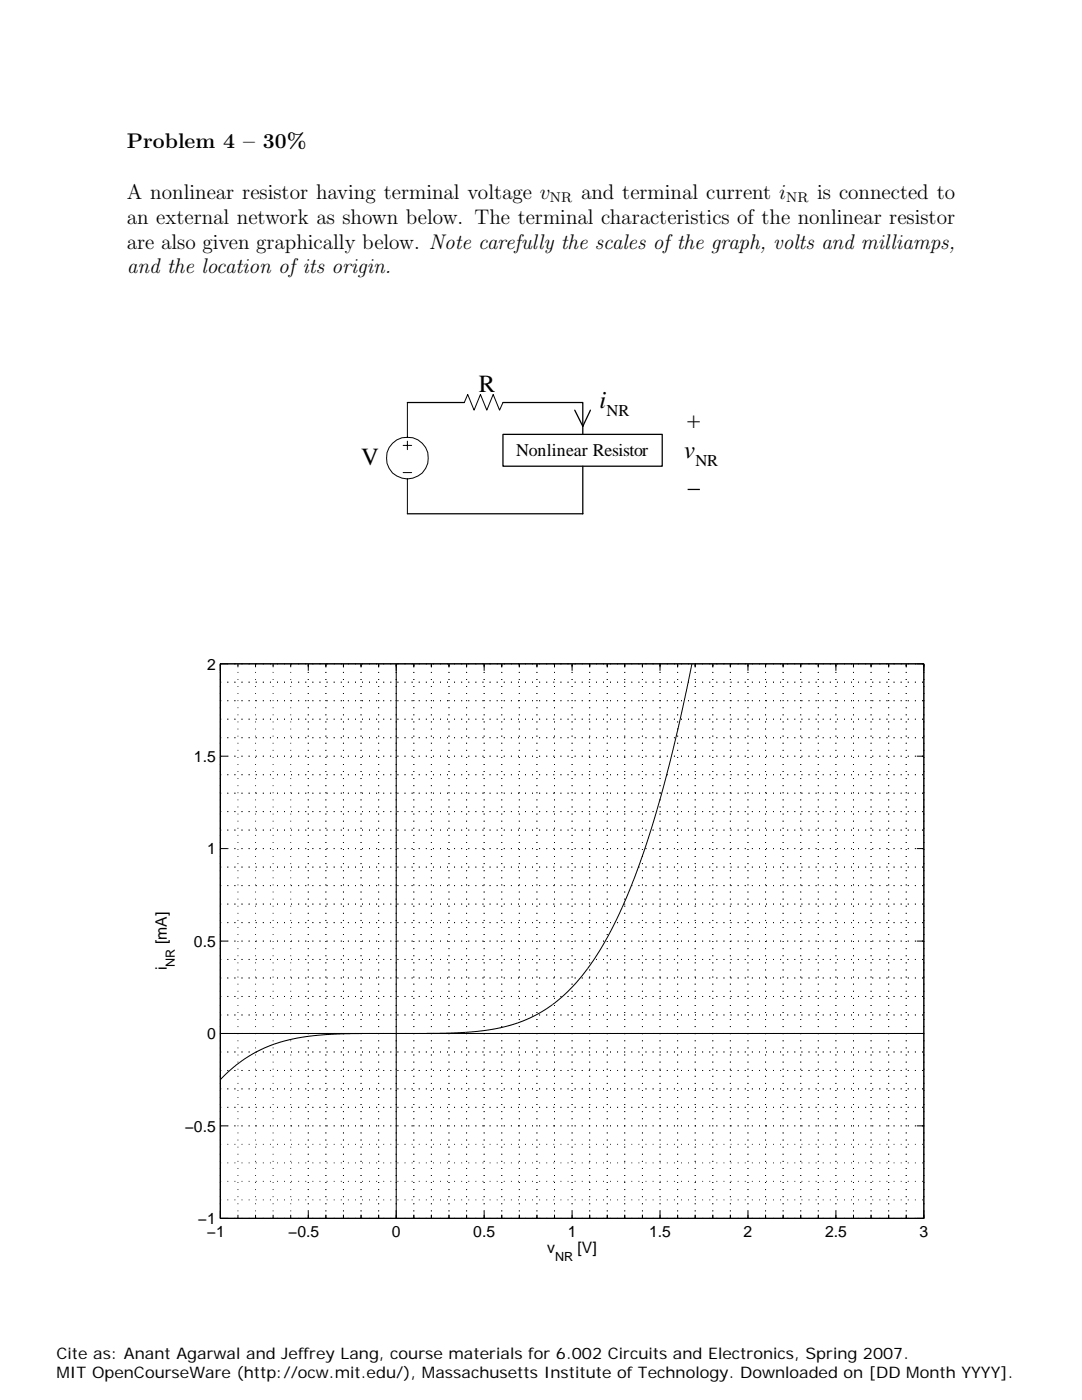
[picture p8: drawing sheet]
<svg xmlns="http://www.w3.org/2000/svg" width="216mm" height="279mm" viewBox="0 0 216 279" stroke-linecap="round" stroke-linejoin="round" font-family="sans-serif">
<g fill="none" stroke="#000" stroke-width=".2">
<path d="M80.4 88.9h1.7M80.4 94.3h1.7M81.3 80.3v7M81.3 88v1.7M81.3 95.6v6.9M92.6 80.3l.7-1.6 1.3 3.2 1.3-3.2 1.2 3.2 1.3-3.2 1.3 3.2 .7-1.6"/>
<circle cx="81.3" cy="91.4" r="4.2"/>
</g>
<path d="M100.4 86.7h31.7v6.3h-31.7z" fill-rule="evenodd" fill="#fff" stroke="#000" stroke-width=".25"/>
<path d="M81.3 80.3h11.3M100.4 80.3h15.9v6.4M114.7 81.9l1.6 3.2 1.5-3.2M116.3 93v9.5h-35" fill="none" stroke="#000" stroke-width=".25"/>
<path d="M29.7 129.4h156.8v123.5h-156.8z" fill="#fff"/>
<path d="M44 132.5h140.3v110.7h-140.3z" fill-rule="evenodd" fill="#fff"/>
<path d="M44 132.5h140.3v110.7h-140.3z" fill="none" stroke="#fff" stroke-width=".2"/>
<g fill="none" stroke="#000" stroke-width=".2" stroke-dasharray=".2 1.3" stroke-linecap="butt">
<path d="M44 132.5h140.3M44 139.8h140.3M44 136.1h140.3M44 150.9h140.3M44 158.3h140.3M44 154.6h140.3M44 147.2h140.3M44 143.5h140.3M44 169.4h140.3M44 176.7h140.3M44 173h140.3M44 165.7h140.3"/>
<path d="M44 162h140.3M44 187.8h140.3M44 198.9h140.3M44 195.2h140.3M44 191.5h140.3M44 184.1h140.3M44 180.4h140.3M44 206.3h140.3M44 217.3h140.3M44 213.6h140.3M44 209.9h140.3M44 202.6h140.3"/>
<path d="M44 224.7h140.3M44 239.5h140.3M44 235.8h140.3M44 232.1h140.3M44 228.4h140.3M44 221h140.3M44 243.2v-110.7M44 243.2h140.3M47.5 243.2v-110.7M51 243.2v-110.7M54.5 243.2v-110.7M58 243.2v-110.7"/>
<path d="M61.5 243.2v-110.7M65 243.2v-110.7M68.5 243.2v-110.7M72 243.2v-110.7M75.6 243.2v-110.7M79.1 243.2v-110.7M82.6 243.2v-110.7M86.1 243.2v-110.7M89.6 243.2v-110.7M93.1 243.2v-110.7M96.6 243.2v-110.7M100.1 243.2v-110.7"/>
<path d="M103.6 243.2v-110.7M107.1 243.2v-110.7M110.6 243.2v-110.7M114.2 243.2v-110.7M117.7 243.2v-110.7M121.2 243.2v-110.7M124.7 243.2v-110.7M128.2 243.2v-110.7M131.7 243.2v-110.7M135.2 243.2v-110.7M138.7 243.2v-110.7M142.2 243.2v-110.7"/>
<path d="M145.7 243.2v-110.7M149.2 243.2v-110.7M152.8 243.2v-110.7M156.3 243.2v-110.7M159.8 243.2v-110.7M163.3 243.2v-110.7M166.8 243.2v-110.7M170.3 243.2v-110.7M173.8 243.2v-110.7M177.3 243.2v-110.7M180.8 243.2v-110.7M184.3 243.2v-110.7"/>
</g>
<g fill="none" stroke="#000" stroke-width=".2">
<path d="M44 132.5h140.3v110.7h-140.3zM47.5 132.5v.7M51 132.5v.7M54.5 132.5v.7M58 132.5v.7M61.5 132.5v1.4M65 132.5v.7M68.5 132.5v.7M72 132.5v.7M75.6 132.5v.7M79.1 132.5v110.7M82.6 132.5v.7"/>
<path d="M86.1 132.5v.7M89.6 132.5v.7M93.1 132.5v.7M96.6 132.5v1.4M100.1 132.5v.7M103.6 132.5v.7M107.1 132.5v.7M110.6 132.5v.7M114.2 132.5v1.4M117.7 132.5v.7M121.2 132.5v.7M124.7 132.5v.7"/>
<path d="M128.2 132.5v.7M131.7 132.5v1.4M135.2 132.5v.7M138.1 132.5l-2.6 11.9-2 8.6-2.6 9.4-2.5 7.8-2.9 7.7-2.5 5.6-2.8 5.4-3.2 4.8-2.8 3.3-3.3 3-3.8 2.5-3.7 1.6-3.6 1-4.2 .7-4.9 .3-8.2 .2M138.7 132.5v.7M142.2 132.5v.7M145.7 132.5v.7M149.2 132.5v1.4M152.8 132.5v.7M156.3 132.5v.7M159.8 132.5v.7M163.3 132.5v.7"/>
<path d="M166.8 132.5v1.4M170.3 132.5v.7M173.8 132.5v.7M177.3 132.5v.7M180.8 132.5v.7M44 150.9h1.4M182.9 150.9h1.4M44 169.4h1.4M182.9 169.4h1.4M44 187.8h1.4M182.9 187.8h1.4M44 206.3h140.4"/>
<path d="M72.1 206.3l-5.6 .1-4.5 .3-3.5 .6-3.4 .9-2.9 1.2-3.1 1.7-2.7 2-2.4 2.4M44 224.7h1.4M182.9 224.7h1.4M47.5 242.4v.8M51 242.4v.8M54.5 242.4v.8M58 242.4v.8M61.5 241.7v1.5M65 242.4v.8M68.5 242.4v.8M72 242.4v.8M75.6 242.4v.8"/>
<path d="M82.6 242.4v.8M86.1 242.4v.8M89.6 242.4v.8M93.1 242.4v.8M96.6 241.7v1.5M100.1 242.4v.8M103.6 242.4v.8M107.1 242.4v.8M110.6 242.4v.8M114.2 241.7v1.5M117.7 242.4v.8M121.2 242.4v.8"/>
<path d="M124.7 242.4v.8M128.2 242.4v.8M131.7 241.7v1.5M135.2 242.4v.8M138.7 242.4v.8M142.2 242.4v.8M145.7 242.4v.8M149.2 241.7v1.5M152.8 242.4v.8M156.3 242.4v.8M159.8 242.4v.8M163.3 242.4v.8"/>
<path d="M166.8 241.7v1.5M170.3 242.4v.8M173.8 242.4v.8M177.3 242.4v.8M180.8 242.4v.8"/>
</g>
<g font-size="4.9">
<text x="95.5" y="78.2">R</text>
<text x="119.6" y="81.4">i</text>
<text x="137.1" y="85.3">+</text>
<text x="72.1" y="92.9">V</text>
<text x="136.5" y="91.3">v</text>
<text x="137.2" y="97.3">_</text>
</g>
<g font-size="4.2">
<text x="25.3" y="29.5">Problem 4 – 30%</text>
<text x="25.3" y="39.8">A nonlinear resistor having terminal voltage v</text>
<text x="115.9" y="39.8">and terminal current i</text>
<text x="163.1" y="39.8">is connected to</text>
<text x="25.3" y="44.7">an external network as shown below. The terminal characteristics of the nonlinear resistor</text>
<text x="25.3" y="49.6">are also given graphically below. Note carefully the scales ofthe graph, volts and milliamps,</text>
<text x="25.3" y="54.5">and the location of its origin.</text>
</g>
<text font-size="3.6" x="103" y="90.9">Nonlinear Resistor</text>
<g font-size="3.3">
<text x="121" y="83">NR</text>
<text x="138.7" y="93">NR</text>
</g>
<g font-size="3.2">
<text x="11.3" y="271.2">Cite as: Anant Agarwal and Jeffrey Lang, course materials for 6.002 Circuits and Electronics, Spring 2007.</text>
<text x="11.3" y="275">MIT OpenCourseWare (http://ocw.mit.edu/), Massachusetts Institute of Technology. Downloaded on [DD Month YYYY].</text>
</g>
<g font-size="3.1">
<text x="41.3" y="133.6">2</text>
<text x="38.7" y="152.1">1.5</text>
<text x="41.3" y="170.5">1</text>
<text x="33.3" y="188.5" transform="rotate(-90 33.3 188.5)">[mA]</text>
<text x="38.7" y="189">0.5</text>
<text x="33.3" y="193.6" transform="rotate(-90 33.3 193.6)">i</text>
<text x="41.3" y="207.4">0</text>
<text x="36.9" y="225.8">−0.5</text>
<text x="39.5" y="244.3">−1</text>
<text x="41.3" y="246.9">−1</text>
<text x="57.5" y="246.9">−0.5</text>
<text x="78.2" y="246.9">0</text>
<text x="94.4" y="246.9">0.5</text>
<text x="109.2" y="250.1">v</text>
<text x="113.3" y="246.9">1</text>
<text x="115.2" y="250.1">[V]</text>
<text x="129.5" y="246.9">1.5</text>
<text x="148.4" y="246.9">2</text>
<text x="164.6" y="246.9">2.5</text>
<text x="183.5" y="246.9">3</text>
</g>
<g font-size="2.8">
<text x="109.7" y="40.4">NR</text>
<text x="156.9" y="40.4">NR</text>
</g>
<g font-size="2.5">
<text x="34.9" y="192.9" transform="rotate(-90 34.9 192.9)">NR</text>
<text x="110.7" y="251.7">NR</text>
</g>
</svg>
